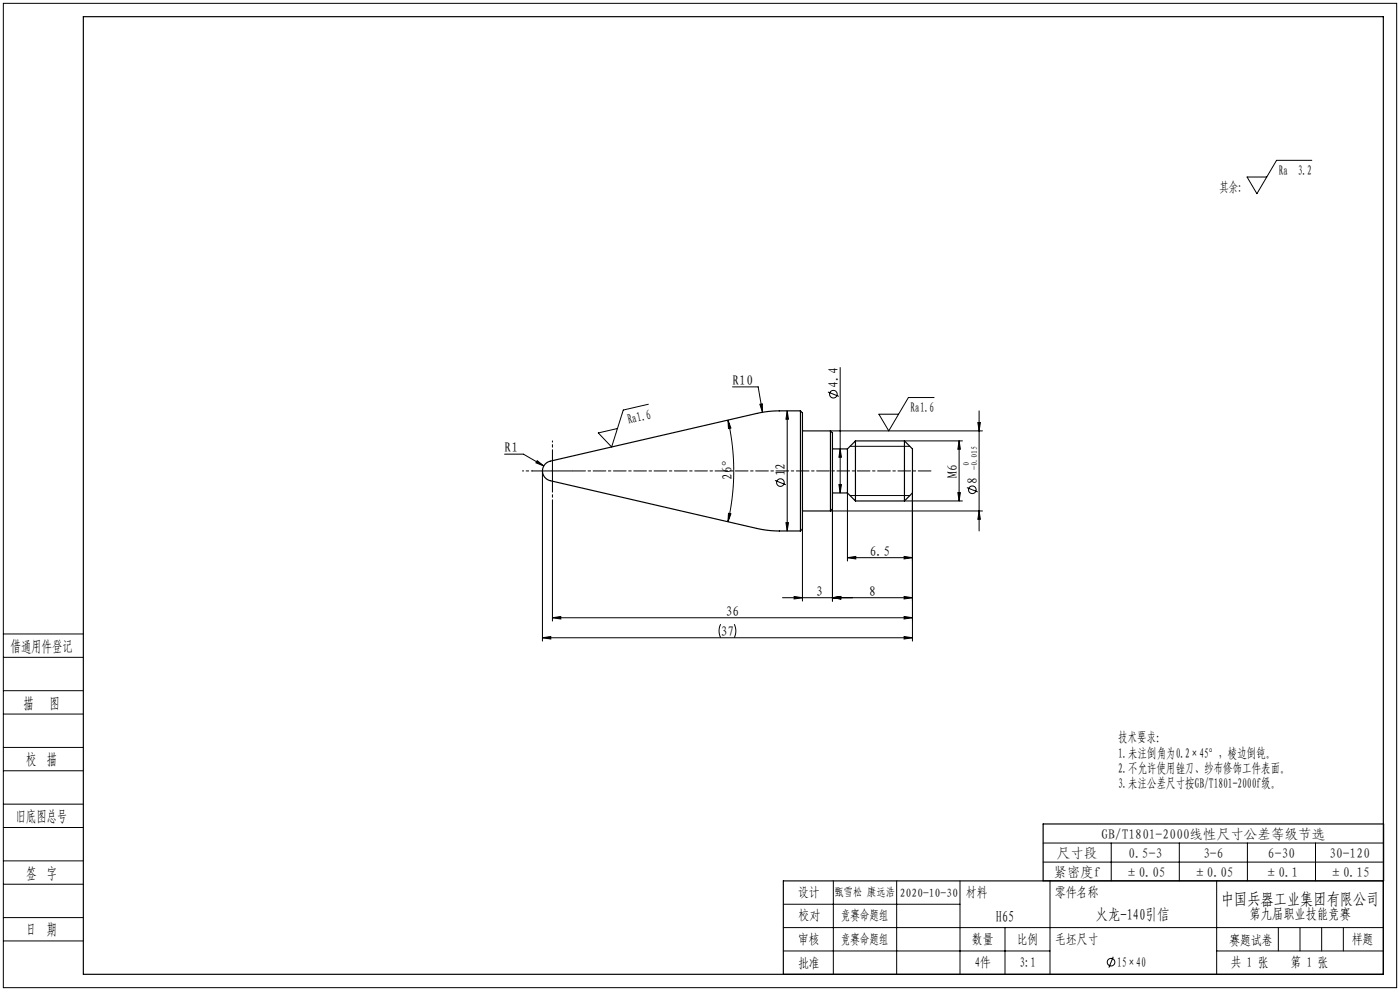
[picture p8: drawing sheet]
<svg xmlns="http://www.w3.org/2000/svg" width="420mm" height="297mm" viewBox="0 0 420 297" stroke-linecap="round" stroke-linejoin="round" font-family="sans-serif">
<g fill="none" stroke="#000" stroke-width=".3">
<path d="M1 1h418v295h-418zM393.5 48.1h-10.5l-5.9 10-3-5h5.9M219.8 115.9h7.7l1.2 7.7M248.4 117.5l3.2 1.3M252 110.1v37.6M280.2 119.1h-7.7l-5.9 10-2.9-5h5.9M151.4 136.1h5.6l6.1 3.5M161.2 138.1l1.9 1.5-2.3-.9zM165.7 135.1v12M194.5 121.2l-7.5 1.7-3.5 11.1-4-4.2 5.7-1.4M218.4 125.9l.9 2.4-.8 .1zM218.4 125.9a67.7 67.7 0 0 1 0 30.5"/>
<path d="M228 121.2l.7-.2v2.6zM236.2 123.1l.3 2.5h-.7zM236.2 123.1v36M249.1 129.1h45.6M252 134.5l.4 2.5h-.7zM255 133.8h18M271.3 132.1h17.4M287.7 132.1l.4 2.5h-.7zM287.7 132.1v18M293.4 126.6h.7l-.4 2.5zM293.7 123.1v36M159.7 141.1h12"/>
<path d="M162.7 141.1v51M165.7 150.1v36M218.5 153.8l.8 .2-.9 2.4zM232.5 144l3.3 1.3M235.8 156.6h.7l-.3 2.5zM240.7 158.5v21.6M249.1 153.1h45.6M249.7 152.5v27.6M251.7 145.2h.7l-.4 2.5zM254.2 147.7v20.4M255 148.5h18M271.3 150.1h17.4"/>
<path d="M273.7 147.7v44.4M287.4 147.6h.7l-.4 2.5zM290.1 146.1l3.2 1.3M293.7 153.1l.4 2.5h-.7zM234.7 179.1h39M238.2 178.8l2.5 .3-2.5 .4zM249.7 179.1l2.5-.3v.7zM254.2 167.1l2.5-.3v.7zM254.2 167.1h19.5M271.2 166.8l2.5 .3-2.5 .4zM271.2 178.8l2.5 .3-2.5 .4zM1 197h24"/>
<path d="M1 190h24M162.7 191.1l2.5-.3v.7zM162.7 191.1h111M165.7 185.1l2.5-.3v.7zM165.7 185.1h108M216.2 187.1l-.5 1.8 .5 2.2M220.3 187.1l.4 1.8-.4 2.2M271.2 184.8l2.5 .3-2.5 .4zM271.2 190.8l2.5 .3-2.5 .4zM1 214h24M1 207h24M1 231h24"/>
<path d="M1 224h24M1 258h24M1 248h24M1 241h24M312.9 258.4h102.2M312.9 252.7h102.2M333.4 252.7v11.3M353.8 252.7v11.3M374.2 252.7v11.3M394.7 252.7v11.3M1 275h24M1 265h24"/>
<path d="M235 271h53M235 278h180M250 264v28M269 264v28M288 264v28M301.5 278v14M315 264v28M365 264v28M383.5 278v7M390 278v7M396.5 278v7M403 278v7"/>
<path d="M1 282h24M235 285h80M334 286.7l-1.3 3.3M365 285h50"/>
<circle cx="250" cy="118.1" r="1.14"/>
<circle cx="234.1" cy="144.6" r="1.14"/>
<circle cx="291.7" cy="146.8" r="1.14"/>
<circle cx="333.3" cy="288.4" r="1.14"/>
</g>
<g fill="none" stroke="#000" stroke-width=".35">
<path d="M25 5h390v287h-390zM240.1 123.1l-8 .1-4.2 .5-62.8 14.5a3 3 0 0 0-2.4 2.9 3 3 0 0 0 2.4 3l62.8 14.4 4.2 .6h8M240.1 123.1v36M240.1 123.1l.6 .6v34.8l-.6 .6M240.7 129.1h8.4M249.1 129.1v24M249.1 129.1l.6 .6v22.8l-.6 .6M249.7 134.5h4.5M254.2 134.5v13.2M256.6 132.1v18M256.6 132.1h14.7M256.6 132.1l-2.4 2.4"/>
<path d="M271.3 132.1l2.4 2.4v13.2l-2.4 2.4M271.3 132.1v18M240.7 153.1h8.4M249.7 147.7h4.5M254.2 147.7l2.4 2.4M256.6 150.1h14.7M312.9 264v-17.1h102.2v17.1h-180.1v28"/>
</g>
<path d="M165.7 135.1v-3M159.7 141.1h-3M165.7 147.1v3" fill="none" stroke="#000" stroke-width=".3" stroke-dasharray="3.8 .8 .8 .8" stroke-dashoffset="3.5"/>
<path d="M171.7 141.1h107.7" fill="none" stroke="#000" stroke-width=".3" stroke-dasharray="3.8 .8 .8 .8" stroke-dashoffset="-.1"/>
<g fill="#000">
<path d="M236.2 123.1l.3 2.5h-.7zM235.8 156.6h.7l-.3 2.5zM287.7 132.1l.4 2.5h-.7zM287.4 147.6h.7l-.4 2.5z"/>
<path d="M218.5 153.8l.8 .2-.9 2.4zM218.4 125.9l.9 2.4-.8 .1z"/>
<path d="M293.7 153.1l.4 2.5h-.7zM293.4 126.6h.7l-.4 2.5zM251.7 145.2h.7l-.4 2.5zM252 134.5l.4 2.5h-.7z"/>
<path d="M271.2 166.8l2.5 .3-2.5 .4zM254.2 167.1l2.5-.3v.7z"/>
<path d="M165.7 185.1l2.5-.3v.7zM271.2 184.8l2.5 .3-2.5 .4zM238.2 178.8l2.5 .3-2.5 .4zM249.7 179.1l2.5-.3v.7zM249.7 179.1l2.5-.3v.7zM271.2 178.8l2.5 .3-2.5 .4zM228 121.2l.7 2.4v-2.6zM161.2 138.1l-.4 .6 2.3 .9zM162.7 191.1l2.5-.3v.7zM271.2 190.8l2.5 .3-2.5 .4z"/>
</g>
<text font-size="4.9" x="366.3" y="271.1">中国兵器工业集团有限公司</text>
<g font-size="4.7">
<text x="3.2" y="195.3">借通用件登记</text>
<text x="7.1" y="212.3">描</text>
<text x="14.8" y="212.3">图</text>
<text x="7.9" y="229.3">校 描</text>
<text x="4.7" y="246.3">旧底图总号</text>
<text x="7.9" y="263.3">签 字</text>
<text x="328.7" y="275.8">火龙-140引信</text>
<text x="7.9" y="280.2">日 期</text>
<text x="298.7" y="276.2">H65</text>
</g>
<text font-size="4.2" x="374.8" y="275.5">第九届职业技能竞赛</text>
<g font-size="4.1">
<text x="383.6" y="52.5">Ra 3.2</text>
<text x="365.8" y="57.5">其余:</text>
<text x="219.8" y="115.4">R10</text>
<text x="251.5" y="116.3" transform="rotate(-90 251.5 116.3)">4.4</text>
<text x="273.2" y="123.6">Ra1.6</text>
<text x="188.6" y="127.1" transform="rotate(-13 188.6 127.1)">Ra1.6</text>
<text x="151.4" y="135.5">R1</text>
<text x="219.6" y="143.7" transform="rotate(-91 219.6 143.7)">26°</text>
<text x="235.6" y="142.8" transform="rotate(-90 235.6 142.8)">12</text>
<text x="287.2" y="143.2" transform="rotate(-90 287.2 143.2)">M6</text>
<text x="293.2" y="144.9" transform="rotate(-90 293.2 144.9)">8</text>
<text x="260.9" y="166.6">6.5</text>
<text x="244.8" y="178.6">3</text>
<text x="260.7" y="178.6">8</text>
<text x="217.7" y="184.6">36</text>
<text x="216.2" y="190.6">37</text>
<text x="335.5" y="222.5">技术要求：</text>
<text x="335.5" y="227">1.未注倒角为0.2×45°，棱边倒钝。</text>
<text x="335.5" y="231.5">2.不允许使用锉刀、纱布修饰工件表面。</text>
<text x="335.5" y="236">3.未注公差尺寸按GB/T1801-2000f级。</text>
<text x="239.4" y="268.7">设计</text>
<text x="289.8" y="268.8">材料</text>
<text x="316.6" y="268.8">零件名称</text>
<text x="239.5" y="275.8">校对</text>
<text x="252.3" y="275.7">竞赛命题组</text>
<text x="239.4" y="282.8">审核</text>
<text x="252.3" y="282.8">竞赛命题组</text>
<text x="291.6" y="282.9">数量</text>
<text x="305.1" y="282.9">比例</text>
<text x="316.6" y="282.9">毛坯尺寸</text>
<text x="368.8" y="283.2">赛题试卷</text>
<text x="405.5" y="283">样题</text>
<text x="239.4" y="290.1">批准</text>
<text x="292.4" y="289.8">4件</text>
<text x="305.9" y="289.8">3:1</text>
<text x="335.2" y="289.8">15×40</text>
<text x="369.2" y="289.9">共 1 张</text>
<text x="387.1" y="289.9">第 1 张</text>
</g>
<g font-size="4.1" fill="#191924">
<text x="330.4" y="251.5">GB/T1801-2000线性尺寸公差等级节选</text>
<text x="317" y="257.2">尺寸段</text>
<text x="338.5" y="257.2">0.5-3</text>
<text x="361" y="257.2">3-6</text>
<text x="380.4" y="257.2">6-30</text>
<text x="398.8" y="257.2">30-120</text>
<text x="316" y="262.9">紧密度f</text>
<text x="337.5" y="262.9">±0.05</text>
<text x="357.9" y="262.9">±0.05</text>
<text x="379.4" y="262.9">±0.1</text>
<text x="398.8" y="262.9">±0.15</text>
</g>
<g font-size="3.5">
<text x="250.4" y="268.6">甄雪松 康远浩</text>
<text x="269.9" y="268.8">2020-10-30</text>
</g>
<g font-size="2.4">
<text x="290.7" y="139.6" transform="rotate(-90 290.7 139.6)">0</text>
<text x="293.2" y="140.8" transform="rotate(-90 293.2 140.8)">-0.015</text>
</g>
</svg>
